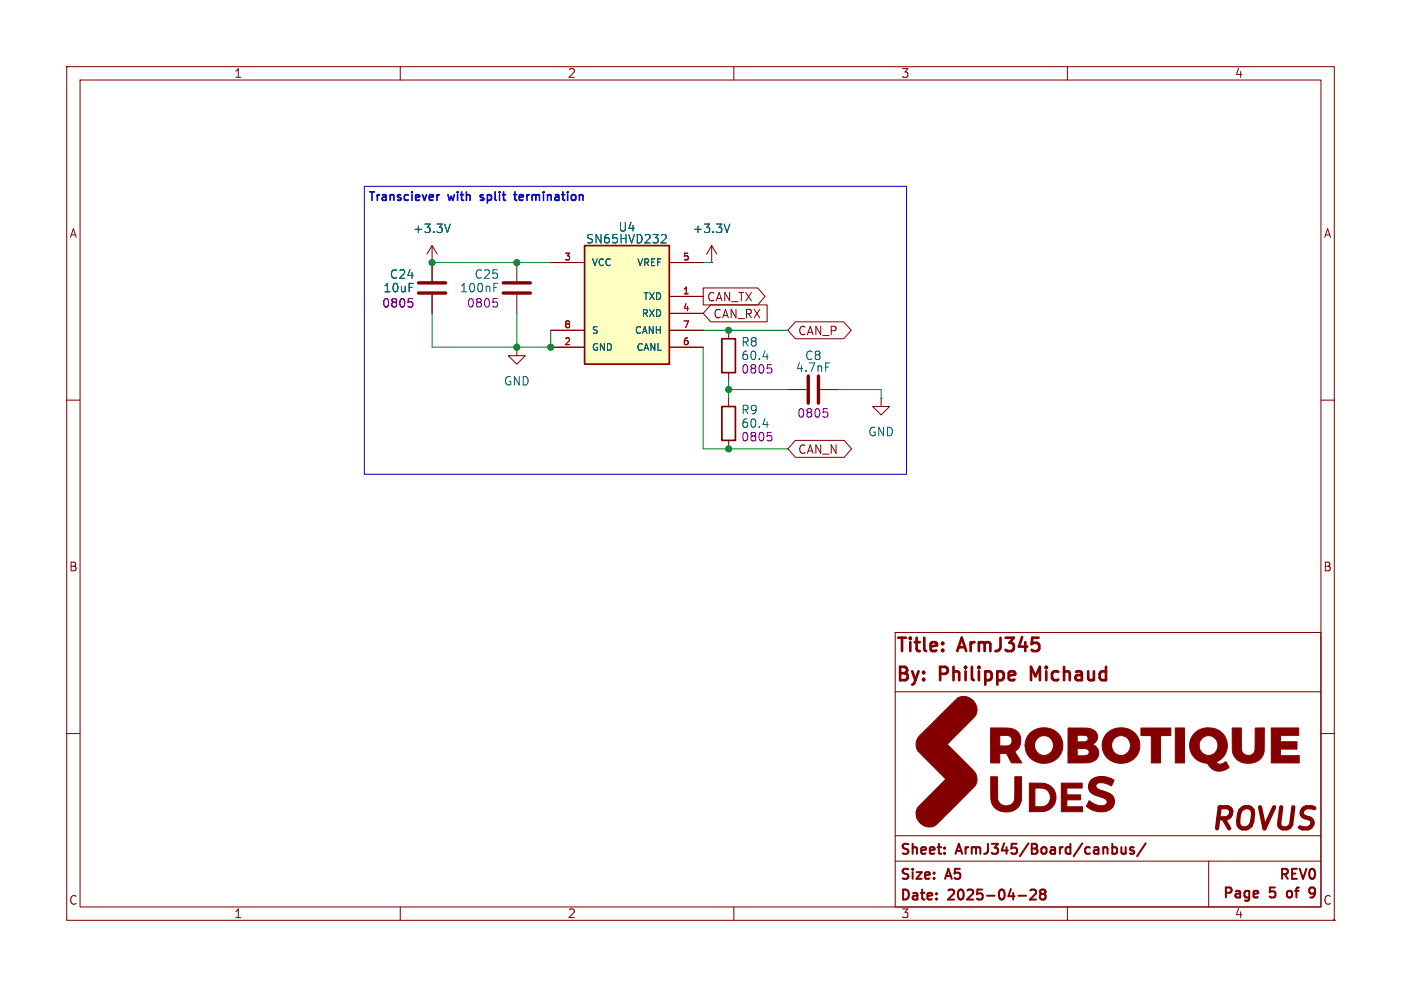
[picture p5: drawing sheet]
<svg xmlns="http://www.w3.org/2000/svg" width="210mm" height="148mm" viewBox="0 0 210 148" stroke-linecap="round" stroke-linejoin="round" font-family="sans-serif">
<g fill="none" stroke="#840000" stroke-width=".15">
<path d="M10 10h190v128h-190zM12 12h186v124h-186zM60 10v2M110 10v2M160 10v2M64.8 39.4h.1M64.8 36.8l-.8 1.3M64.8 36.8v5.4M64.8 36.8l.7 1.3M77.5 39.4v2.8M106.7 39.4h.1M106.7 36.8l-.8 1.3"/>
<path d="M106.7 36.8v2.6M106.7 36.8l.7 1.3M64.8 44.2v2.8M77.5 44.2v2.8M109.2 49.5v1.3M109.2 55.9v1.3M109.2 59.7v1.3M118.1 58.4h2.8M122.9 58.4h2.8M132.1 59.7v1.3h1.2l-1.2 1.2-1.3-1.2h1.3M132.1 59.7h.1M10 60h2"/>
<path d="M109.2 66v1.3M198 60h2M134.2 94.8h63.8v41.2h-63.8zM10 110h2M134.2 103.7h63.7M198 110h2M60 136v2M110 136v2M134.2 129.1h63.7M134.2 125.3h63.7M160 136v2M181.2 129.1v6.9"/>
</g>
<path d="M152.7 134.3h1.1M154.4 133.5l.3-.1 .5 .1a.41 .41 0 0 1 0 .5l-.8 .9h.9M156.2 134l-.3-.3v-.2l.3-.1 .4 .1 .1 .2v.2l-.3 .1M156.2 134l-.3 .3v.3l.3 .3 .4-.1 .1-.2v-.4l-.3-.2M156.2 134h.2M168.7 127v1M168.7 127.9a.41 .41 0 0 1-.5 .1M169.9 127.1l-.3-.1-.2 .2v.3l.5 .1v.4h-.5M171.7 126.5l-1.3 1.9M196.8 134.5l-.4 .1M196.8 133.1l-.4 .1-.1 .2v.5l.2 .1h.3" fill="none" stroke="#840000" stroke-width=".3"/>
<g fill="none" stroke="#840000" stroke-width=".4">
<path d="M134.6 95.6h1.2M135.2 95.6v2M136.5 95.6l-.1 .1 .1 .1M136.5 95.6v.1v.1M136.5 95.6v.2M137.4 95.6v1.7M138.5 95.6v1.7M142.9 100v2M143.5 97.6l.7-2 .6 2M144.7 100l-.1 .1 .1 .1M144.7 100l.1 .1-.1 .1M144.7 100v.2"/>
<path d="M145.7 100v1.7M146.7 100l-.1 .1 .1 .1M146.7 100l.1 .1-.1 .1M146.7 100v.2M150 95.6v1.5M150.7 95.6h1.3l-.7 .8M153.2 95.5l-.5 1.5M155.7 95.6h-1l-.1 1M156.8 100l-.1 .1 .1 .1M156.8 100l.1 .1-.1 .1M156.8 100v.2M159.5 100v2"/>
<path d="M165.8 100v2M135.9 100.2l-.3-.2h-.7v2M142 100.2l-.3-.2h-.8v2M154.5 102v-2l.7 1.4 .7-1.4v2"/>
</g>
<g fill="#840000" stroke="#840000" stroke-width=".15">
<path d="M138 110.2l3.8-3.8a7.6 7.6 0 0 1 2.1-1.9 1.96 1.96 0 0 1 2.3 1.1 1.96 1.96 0 0 1-.6 2.4l-3.6 3.6 3.2 3.2a2.76 2.76 0 0 1 1.3 2.1 2.13 2.13 0 0 1-1 1.6l-4.5 4.5a1.95 1.95 0 0 1-2.7 .7 1.95 1.95 0 0 1-.6-2.8l4.1-4.1-2.3-2.2a8 8 0 0 1-2.1-2.5 1.93 1.93 0 0 1 .6-1.9z"/>
<path d="M148.5 116.5h1v3.4a1.32 1.32 0 0 0 1.6 1 1.32 1.32 0 0 0 1-1.6v-2.8h1v3.5a2.38 2.38 0 0 1-3.3 1.6 2.36 2.36 0 0 1-1.3-2.7z"/>
<path d="M163.6 117a2.98 2.98 0 0 1 3.4 0l-.4 .9-.9-.4-.5-.1a.58 .58 0 0 0-.7 .1 .58 .58 0 0 0-.1 .6l.3 .3 .9 .3a1.51 1.51 0 0 1 1.3 2.1 2.39 2.39 0 0 1-2.7 .8l-.7-.2-.7-.5 .5-.8a2.16 2.16 0 0 0 2.5 .5 .71 .71 0 0 0-.7-1l-.5-.2a1.47 1.47 0 0 1-1.2-2.3z"/>
<path d="M154.3 117.4h1.1a2.39 2.39 0 0 1 2.9 2.2 2.4 2.4 0 0 1-3 2.1h-1v-2.1h.8v1.4h.6a1.44 1.44 0 0 0 1.7-1.4 1.44 1.44 0 0 0-1.7-1.4h-.6v1.4h-.8z"/>
<path d="M159.1 117.4h3.1v.8h-2.3v1h2.1v.7h-2.1v1.1h2.4v.7h-3.2z"/>
<path d="M179.1 109.9a2.83 2.83 0 0 1 3.4-.5 2.83 2.83 0 0 1 1.4 3.2 3.6 3.6 0 0 1-1.6 1.7l.2 .2a1.04 1.04 0 0 0 1.3-.3l.3 .7a.22 .22 0 0 1 .1 .2 .22 .22 0 0 1-.2 .2 1.95 1.95 0 0 1-3-.8 2.7 2.7 0 0 1-2.7-2.7h1.4a1.45 1.45 0 0 0 2.1 1.3 1.45 1.45 0 0 0 .3-2.4 1.41 1.41 0 0 0-1.5-.3 1.41 1.41 0 0 0-.9 1.4h-1.4a2.46 2.46 0 0 1 .8-1.9z"/>
<path d="M154.5 109.9a2.92 2.92 0 0 1 4.8 1.6 2.82 2.82 0 0 1-2.7 3 2.82 2.82 0 0 1-2.9-2.7h1.4a1.45 1.45 0 0 0 1.9 1.4 1.45 1.45 0 0 0 .6-2.3 1.41 1.41 0 0 0-1.6-.5 1.41 1.41 0 0 0-.9 1.4h-1.4a2.48 2.48 0 0 1 .8-1.9z"/>
<path d="M166 109.9a2.84 2.84 0 0 1 3.4-.5 2.84 2.84 0 0 1 1.4 3.1 2.85 2.85 0 0 1-3.1 1.9 2.85 2.85 0 0 1-2.5-2.7h1.4a1.44 1.44 0 0 0 1.8 1.5 1.44 1.44 0 0 0 .9-2.1 1.41 1.41 0 0 0-1.6-.7 1.41 1.41 0 0 0-1.1 1.3h-1.4a2.41 2.41 0 0 1 .8-1.8z"/>
<path d="M184.7 109.2h1.4v2.4a1.26 1.26 0 0 0 1.4 1.6 1.23 1.23 0 0 0 .6-1.4l.1-2.6h1.3v2.6a2.33 2.33 0 0 1-3.1 2.6 2.39 2.39 0 0 1-1.7-2.9z"/>
<path d="M148.5 109.2h1.2a4 4 0 0 1 2.7 .4 1.96 1.96 0 0 1-.3 3.1l1.1 1.7h-1.6l-.7-1.4h-1v1.4h-1.4v-3.3h1.4v.8h.5a.92 .92 0 0 0 1.3-1 .92 .92 0 0 0-1.3-.6h-.5v.8h-1.4z"/>
<path d="M160.1 109.2h1.4a4 4 0 0 1 2.6 .4 1.16 1.16 0 0 1 .4 1.2 1.16 1.16 0 0 1-.8 .8 1.4 1.4 0 0 1 1 1.6 1.4 1.4 0 0 1-1.5 1.2h-3.1v-1.6h1.4v.5h1a.58 .58 0 0 0 .8-.5 .58 .58 0 0 0-.8-.5h-1v.5h-1.4v-2h1.4v.5l1.2-.1a.52 .52 0 0 0 .4-.6 .52 .52 0 0 0-.7-.3l-.9-.1v.6h-1.4z"/>
<path d="M171 109.2h4.5v1.1h-1.5v4.1h-1.4v-4.1h-1.6z"/>
<path d="M176.2 109.2h1.3v5.2h-1.3z"/>
<path d="M190.6 109.2h4.1v1.1h-2.8v.9h2.5v1.1h-2.5v1h2.9v1.1h-4.2z"/>
<circle cx="200" cy="138" r=".01"/>
</g>
<path d="M62.7 43.9h4.1M62.7 42.4h4.1M75.4 43.9h4.1M75.4 42.4h4.1M121.2 56.4v4.1M122.7 56.4v4.1" fill="none" stroke="#840000" stroke-width=".51"/>
<path d="M67.5 33.6l-.4 1.3M109.4 33.6l-.4 1.3M74 43.1h.5M114.4 53.5h.8M123.8 54.4h.6M114.4 63.7h.8" fill="none" stroke="#006464" stroke-width=".15"/>
<path d="M61.2 44.8h.6M61.6 45.3l.3 .2v.3l-.3 .2M73.9 44.8h.6M74.3 45.3l.3 .2v.3l-.3 .2M115 54.7h.6M115.5 55.2l.2 .2v.3l-.2 .3M115 64.8h.6M115.5 65.3l.2 .3v.3l-.2 .2M123.4 61.3h.6M123.9 61.8l.2 .2v.3l-.2 .3" fill="none" stroke="#840084" stroke-width=".15"/>
<path d="M108.2 50.8h2v5.1h-2zM108.2 61h2v5h-2z" fill="none" stroke="#840000" stroke-width=".25"/>
<path d="M87.6 36.8h12.7v17.8h-12.7z" fill="#ffffc2"/>
<path d="M87.6 36.8h12.7v17.8h-12.7z" fill="none" stroke="#840000" stroke-width=".25"/>
<g fill="none" stroke="#840000" stroke-width=".15">
<path d="M64.8 39.4h.1M64.8 39.4v2.8M82.5 39.4h5.1M100.3 39.4h5.1M106.7 39.4h.1M64.8 44.2v2.8M77.5 52.1v1.2h1.2l-1.2 1.3-1.3-1.3h1.3M77.5 52.1h.1M82.5 52.1h5.1M82.5 49.5h5.1M100.3 52.1h5.1M100.3 49.5h5.1"/>
<path d="M100.3 44.5h5.1M100.3 47h5.1M105.4 43.2h8.2l1.1 1.3-1.1 1.2h-8.2zM106.5 45.7h8.5v2.6h-8.5l-1.1-1.3zM119.2 48.3h7.3l1.1 1.2-1.1 1.3h-7.3l-1.1-1.3zM119.2 66h7.3l1.2 1.3-1.2 1.3h-7.3l-1.1-1.3z"/>
</g>
<path d="M67.5 33.6l-.4 1.3M99.3 35.2h.5l.1 .3-.8 .9h.8M109.4 33.6l-.4 1.3" fill="none" stroke="#006464" stroke-width=".15"/>
<path d="M65.9 29.2l-.3 .1M72 30h.1M72 29.3v.3M77 29.2h.5M77.2 28.8v1.1l.3 .1" fill="none" stroke="#0000c2" stroke-width=".25"/>
<path d="M54.6 27.9h81.3v43.2h-81.3z" fill="none" stroke="#0000c2" stroke-width=".15"/>
<path d="M64.8 39.4h17.7M105.4 39.4h1.3M64.8 47v5.1h17.7v-2.6M77.5 47v5.1M105.4 49.5h12.7M105.4 52.1v15.2h12.7M109.2 58.4h8.9M109.2 57.2v2.5M125.7 58.4h6.4v1.3" fill="none" stroke="#009600" stroke-width=".15"/>
<path d="M61.2 44.8h.6M61.6 45.3l.3 .2v.3l-.3 .2" fill="none" stroke="#840084" stroke-width=".15"/>
<g fill="#009600" stroke="#009600" stroke-width=".15">
<circle cx="64.8" cy="39.4" r=".46"/>
<circle cx="77.5" cy="39.4" r=".46"/>
<circle cx="109.2" cy="49.5" r=".46"/>
<circle cx="109.2" cy="58.4" r=".46"/>
<circle cx="109.2" cy="67.3" r=".46"/>
<circle cx="77.5" cy="52.1" r=".46"/>
<circle cx="82.5" cy="52.1" r=".46"/>
</g>
<text font-size="4.4" fill="#840000" x="180.8" y="125.3">ROVUS</text>
<g font-size="2.8" fill="#840000">
<text x="134.2" y="98.8">Title:</text>
<text x="143.8" y="98.8">ArmJ345</text>
<text x="134.2" y="103.1">By:</text>
<text x="141" y="103.1">Philippe</text>
<text x="155.4" y="103.1">Michaud</text>
</g>
<g font-size="2.1" fill="#840000">
<text x="134.8" y="128.6">Sheet:</text>
<text x="143.5" y="128.6">ArmJ345/Board/canbus/</text>
<text x="134.8" y="132.3">Size:</text>
<text x="134.8" y="135.4">Date:</text>
<text x="141.9" y="132.3">A5</text>
<text x="142.3" y="135.4">2025-04-28</text>
<text x="183" y="135.1">Page</text>
<text x="190.2" y="135.1">5</text>
<text x="191.4" y="132.3">REV0</text>
<text x="193.4" y="135.1">of</text>
<text x="197.4" y="135.1">9</text>
</g>
<g font-size="1.8" fill="#840000">
<text x="35" y="11.9">1</text>
<text x="85" y="11.9">2</text>
<text x="135" y="11.9">3</text>
<text x="185" y="11.9">4</text>
<text x="10.3" y="35.9">A</text>
<text x="198.4" y="35.9">A</text>
<text x="105.9" y="45.4">CAN_TX</text>
<text x="106.8" y="47.9">CAN_RX</text>
<text x="119.5" y="50.5">CAN_P</text>
<text x="119.5" y="68.3">CAN_N</text>
<text x="10.3" y="85.9">B</text>
<text x="198.3" y="85.9">B</text>
<text x="10.3" y="135.9">C</text>
<text x="35" y="137.9">1</text>
<text x="85" y="137.9">2</text>
<text x="135" y="137.9">3</text>
<text x="185" y="137.9">4</text>
<text x="198.3" y="135.9">C</text>
</g>
<g font-size="1.8" fill="#0000c2">
<text x="55.1" y="30.5">Transciever</text>
<text x="67.3" y="30.5">with</text>
<text x="72.6" y="30.5">split</text>
<text x="78.2" y="30.5">termination</text>
</g>
<g font-size="1.8" fill="#006464">
<text x="61.8" y="35.2">+3.3V</text>
<text x="92.6" y="34.9">U4</text>
<text x="103.7" y="35.2">+3.3V</text>
<text x="87.7" y="36.7">SN65HVD232</text>
<text x="57.4" y="44">10uF</text>
<text x="58.3" y="42">C24</text>
<text x="68.9" y="44">100nF</text>
<text x="71" y="42">C25</text>
<text x="111" y="52.2">R8</text>
<text x="75.4" y="58">GND</text>
<text x="119.2" y="56">4.7nF</text>
<text x="120.6" y="54.2">C8</text>
<text x="111" y="62.3">R9</text>
<text x="130" y="65.6">GND</text>
</g>
<g font-size="1.8" fill="#840084">
<text x="57.2" y="46.3">0805</text>
<text x="69.9" y="46.3">0805</text>
<text x="111" y="54.2">60.4</text>
<text x="111" y="56.2">0805</text>
<text x="111" y="64.4">60.4</text>
<text x="119.4" y="62.8">0805</text>
<text x="111" y="66.4">0805</text>
</g>
<g font-size="1.4" fill="#a90000">
<text x="84.5" y="39.1">3</text>
<text x="102.3" y="39.1">5</text>
<text x="102.3" y="44.2">1</text>
<text x="102.3" y="46.7">4</text>
<text x="84.5" y="51.8">2</text>
<text x="84.5" y="49.3">8</text>
<text x="102.3" y="51.8">6</text>
<text x="102.3" y="49.3">7</text>
</g>
<g font-size="1.4" fill="#006464">
<text x="88.6" y="40.1">VCC</text>
<text x="95.4" y="40.1">VREF</text>
<text x="96.1" y="47.7">RXD</text>
<text x="96.3" y="45.2">TXD</text>
<text x="88.6" y="52.8">GND</text>
<text x="88.6" y="50.3">S</text>
<text x="95" y="50.3">CANH</text>
<text x="95.3" y="52.8">CANL</text>
</g>
</svg>
